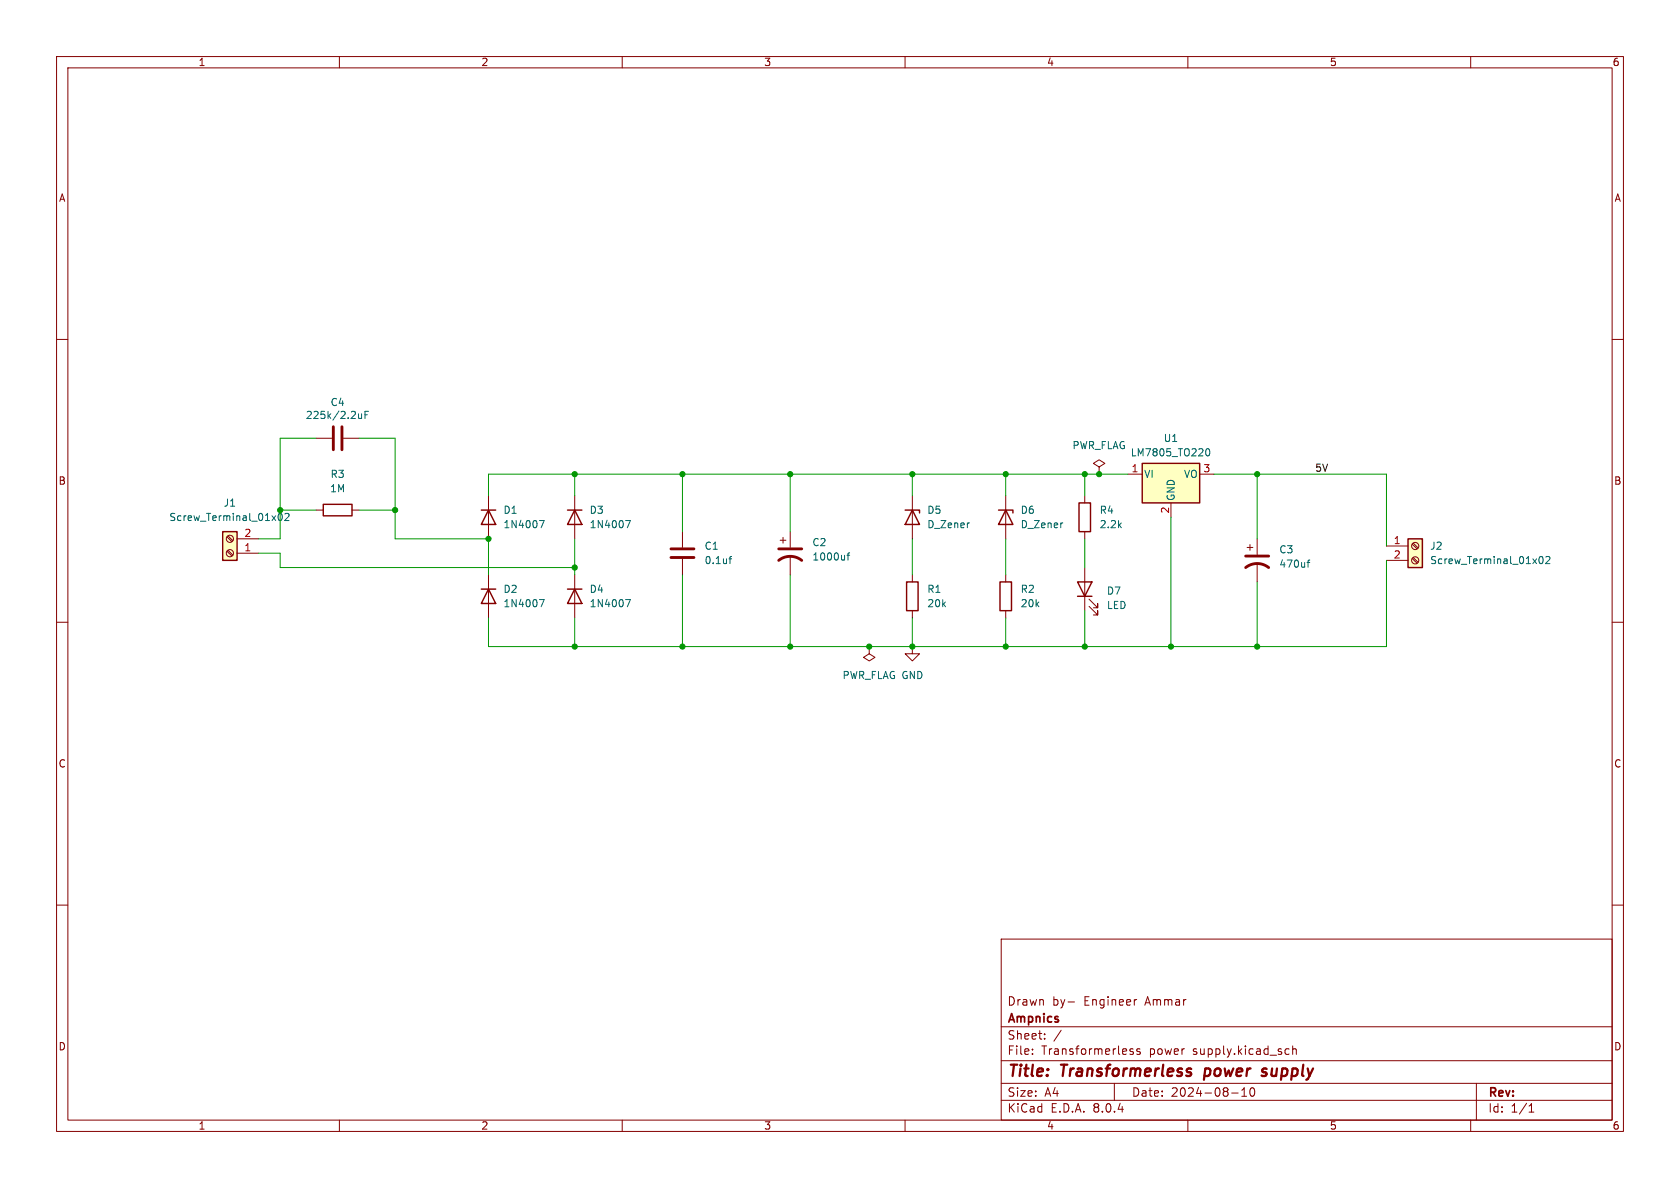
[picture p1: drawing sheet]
<svg xmlns="http://www.w3.org/2000/svg" width="297mm" height="210mm" viewBox="0 0 297 210" stroke-linecap="round" stroke-linejoin="round" font-family="sans-serif">
<g fill="none" stroke="#840000" stroke-width=".18">
<path d="M10 10h277v190h-277zM12 12h273v186h-273zM60 10v2M110 10v2M160 10v2M210 10v2M260 10v2M10 60h2M285 60h2M10 110h2M285 110h2M10 160h2"/>
<path d="M285 160h2M177 166h108v32h-108zM188.8 177.1h1.2M201 176.7l-.3 .1M60 198v2M110 198v2M160 198v2M177 194.5h108M177 191.5h108M177 187.5h108M177 181.5h108M182.5 186.3v.1"/>
<path d="M182.5 185.5v.1M184.7 183.6v.1M184.7 182.8v.1M187.6 182.1l-1.3 2M197 191.5v3M199.8 185.8l.5 .2 .1 .2-.2 .2-.5-.1M199.8 185.5h.5M201.5 185.5l-.3-.1-.2 .2v.2l.5 .2v.3h-.5M210 198v2M217.7 193.2h1.2M219.5 193.8h.9M219.5 192.7l.5-.4v1.5"/>
<path d="M221.1 192.4a.81 .81 0 0 0 .4 1.4l.2-.1 .1-.5-.1-.8M227.5 185.4l.4 .1M227.9 186.3l-.4 .1M228.5 185.5l.2-.1 .4 .1 .1 .9M228.5 184.9v1.5M260 198v2M261 191.5v6.5M270.3 196.6h.9M270.3 195.5l.4-.4v1.5"/>
</g>
<path d="M210.4 188.9l.2 .1M210.5 189.6l.1 .3-.1 .2M213.1 188.9l-.3 2M223.2 189.4l.5 .1 .2 .3-.1 .3-.6 .1M223.9 189a.5 .5 0 0 0-.8 .2" fill="none" stroke="#840000" stroke-width=".4"/>
<path d="M39.4 94h2.5v5.1h-2.5z" fill="#ffffc2"/>
<path d="M39.4 94h2.5v5.1h-2.5z" fill="none" stroke="#840000" stroke-width=".25"/>
<g fill="none" stroke="#840000" stroke-width=".18">
<path d="M40.1 94.9l.9 .9M40.1 97.5l.9 .8M40.3 94.7l.9 .9M40.3 97.3l.9 .8M41.9 97.8h3.8M41.9 95.3h3.8"/>
<circle cx="40.6" cy="97.8" r=".63"/>
<circle cx="40.6" cy="95.2" r=".63"/>
</g>
<path d="M49.3 90.9l.2-.2a.68 .68 0 0 1 .4 .7 .68 .68 0 0 1-.4 .6l-.2-.1-.1-.4zM50.4 90.9l.5-.2 .2 .4-.8 .9h.8" fill="none" stroke="#006464" stroke-width=".18"/>
<path d="M201.9 81.9h10.2v7h-10.2z" fill="#ffffc2"/>
<path d="M57.1 89.2h5.1v2h-5.1zM190.8 88.9h2v5.1h-2zM201.9 81.9h10.2v7h-10.2z" fill="none" stroke="#840000" stroke-width=".25"/>
<path d="M55.9 77.5h2.8M60.7 77.5h2.8M55.9 90.2h1.2M62.2 90.2h1.3M191.8 87.6v1.3M191.8 94v1.3M199.4 83.8h2.5M207 88.9v2.5M212.1 83.8h2.5" fill="none" stroke="#840000" stroke-width=".18"/>
<path d="M63.4 73.8l.2 .2 .3-.1M63.9 73.1v.9M64.5 73.3h.5M65.1 72.7h-.6v1.3M213.3 79.4l.2-.1a.68 .68 0 0 1 .4 .7 .68 .68 0 0 1-.4 .6l-.2-.1-.2-.4z" fill="none" stroke="#006464" stroke-width=".18"/>
<path d="M58.9 75.4v4.1M60.5 75.4v4.1" fill="none" stroke="#840000" stroke-width=".51"/>
<path d="M248.9 95.3h2.6v5h-2.6z" fill="#ffffc2"/>
<g fill="none" stroke="#840000" stroke-width=".25">
<path d="M85.1 90.2h2.5M86.4 90.2l1.2 2.5h-2.5zM100.3 90.2h2.6M101.6 90.2l1.3 2.5h-2.6zM160 90.2h2.6v.5M161.3 90.2l1.3 2.5h-2.6zM176.5 90.2h2.6v.5M177.8 90.2l1.3 2.5h-2.6zM248.9 95.3h2.6v5h-2.6zM85.1 104.1h2.5M86.4 104.1l1.2 2.6h-2.5zM100.3 104.1h2.6"/>
<path d="M101.6 104.1l1.3 2.6h-2.6zM160.3 102.9h2v5.1h-2zM176.8 102.9h2v5.1h-2zM190.5 102.9h2.5l-1.2 2.5zM190.5 105.4h2.5"/>
</g>
<g fill="none" stroke="#840000" stroke-width=".18">
<path d="M86.4 87.6v7.7M101.6 87.6v7.7M120.6 94v2.8M120.6 98.8v2.8M137.9 95.5h1M138.4 95v1M139.7 94v2.8M139.7 98.3v3.3M161.3 87.6v7.7M177.8 87.6v7.7M194.3 82.6l1-.7-1-.6-1 .6 1 .7v1.2M194.3 83.8h.1"/>
<path d="M220.5 96.8h1M221 96.3v1M222.2 95.3v2.7M222.2 99.6v3.3M245.1 96.5h3.8M245.1 99.1h3.8M249.7 98.7l.8 .9M249.7 96.2l.8 .8M249.8 98.6l.9 .8M249.8 96l.9 .9M86.4 101.6v7.6M101.6 101.6v7.6"/>
<path d="M153.7 114.3v1.3l1 .6-1 .6-1-.6 1-.6M153.7 114.3h.1M161.3 114.3v1.3h1.3l-1.3 1.2-1.3-1.2h1.3M161.3 114.3h.1M161.3 101.6v1.3M161.3 108v1.2M177.8 101.6v1.3M177.8 108v1.2M191.8 100.3v7.7M192.5 107.2l1.6 1.5v-.7v.7h-.8M192.5 105.9l1.6 1.5v-.7v.7h-.8"/>
<circle cx="250.2" cy="96.5" r=".63"/>
<circle cx="250.2" cy="99.1" r=".63"/>
</g>
<g fill="none" stroke="#006464" stroke-width=".18">
<path d="M95.4 92h.8l-.5 1.3M110.6 92h.8l-.5 1.3M128.9 98.8h.4M129.3 98.4l-.3 .2v1M149.7 98.2h.5M150.2 97.7l-.3 .2v1.1M171.3 92.4h.1M187.8 92.4h.1M231.1 99.4h.5M231.6 99l-.3 .2v1.1M272.2 98.5l.2-.1a.68 .68 0 0 1 .4 .6 .68 .68 0 0 1-.4 .6l-.2-.1-.1-.3zM273.3 98.5l.5-.1 .2 .3-.8 .9h.8"/>
<path d="M95.4 106h.8l-.5 1.3M110.6 106h.8l-.5 1.3"/>
</g>
<path d="M118.6 97h4.1M118.6 98.6h4.1M137.7 99.1a3.3 3.3 0 0 1 4 0M137.7 97h4M220.2 98.3h4.1M220.2 100.3a3.3 3.3 0 0 1 4.1 0" fill="none" stroke="#840000" stroke-width=".51"/>
<g fill="none" stroke="#009600" stroke-width=".18">
<path d="M55.9 77.5h-6.4v17.8h-3.8M63.5 77.5h6.3v17.8h16.6v6.3M45.7 97.8h3.8v2.5h52.1M49.5 90.2h6.4M63.5 90.2h6.3M101.6 83.8v3.8M101.6 95.3v6.3M120.6 83.8v10.2M139.7 83.8v10.2M161.3 83.8v3.8M161.3 95.3v6.3M177.8 83.8v3.8"/>
<path d="M177.8 95.3v6.3M191.8 83.8v3.8M191.8 95.3v5M199.4 83.8h-113v3.8M207 91.4v22.9M214.6 83.8h30.5v12.7M222.2 83.8v11.5M245.1 99.1v15.2h-158.7v-5.1M101.6 109.2v5.1M120.6 101.6v12.7M139.7 101.6v12.7M161.3 109.2v5.1"/>
<path d="M177.8 109.2v5.1M191.8 108v6.3M222.2 102.9v11.4"/>
</g>
<g fill="#009600" stroke="#009600" stroke-width=".18">
<circle cx="69.8" cy="90.2" r=".46"/>
<circle cx="86.4" cy="95.3" r=".46"/>
<circle cx="49.5" cy="90.2" r=".46"/>
<circle cx="191.8" cy="114.3" r=".46"/>
<circle cx="207" cy="114.3" r=".46"/>
<circle cx="222.2" cy="114.3" r=".46"/>
<circle cx="194.3" cy="83.8" r=".46"/>
<circle cx="222.2" cy="83.8" r=".46"/>
<circle cx="191.8" cy="83.8" r=".46"/>
<circle cx="177.8" cy="83.8" r=".46"/>
<circle cx="161.3" cy="83.8" r=".46"/>
<circle cx="153.7" cy="114.3" r=".46"/>
<circle cx="139.7" cy="114.3" r=".46"/>
<circle cx="177.8" cy="114.3" r=".46"/>
<circle cx="161.3" cy="114.3" r=".46"/>
<circle cx="101.6" cy="83.8" r=".46"/>
<circle cx="139.7" cy="83.8" r=".46"/>
<circle cx="120.6" cy="83.8" r=".46"/>
<circle cx="120.6" cy="114.3" r=".46"/>
<circle cx="101.6" cy="114.3" r=".46"/>
<circle cx="101.6" cy="100.3" r=".46"/>
</g>
<g font-size="2.8" fill="#840000">
<text x="178" y="190.9">Title:</text>
<text x="187.7" y="190.9">Transformerless</text>
<text x="213.8" y="190.9">power</text>
<text x="224.8" y="190.9">supply</text>
</g>
<g font-size="2.1" fill="#840000">
<text x="178" y="178">Drawn</text>
<text x="186" y="178">by-</text>
<text x="191.7" y="178">Engineer</text>
<text x="202.6" y="178">Ammar</text>
<text x="178" y="184">Sheet:</text>
<text x="178" y="181.2">Ampnics</text>
<text x="178" y="186.7">File:</text>
<text x="184.1" y="186.7">Transformerless</text>
<text x="203.2" y="186.7">power</text>
<text x="211" y="186.7">supply.kicad_sch</text>
<text x="178" y="196.9">KiCad</text>
<text x="178" y="194.1">Size:</text>
<text x="184.7" y="194.1">A4</text>
<text x="185.7" y="196.9">E.D.A.</text>
<text x="193.3" y="196.9">8.0.4</text>
<text x="200" y="194.1">Date:</text>
<text x="207" y="194.1">2024-08-10</text>
<text x="263" y="194.3">Rev:</text>
<text x="263" y="196.9">Id:</text>
<text x="267.1" y="196.9">1/1</text>
</g>
<g font-size="1.8" fill="#840000">
<text x="35" y="11.9">1</text>
<text x="85" y="11.9">2</text>
<text x="135" y="11.9">3</text>
<text x="185" y="11.9">4</text>
<text x="235" y="11.9">5</text>
<text x="285" y="11.9">6</text>
<text x="10.3" y="35.9">A</text>
<text x="285.3" y="35.9">A</text>
<text x="10.3" y="85.9">B</text>
<text x="285.3" y="85.9">B</text>
<text x="10.3" y="135.9">C</text>
<text x="285.3" y="135.9">C</text>
<text x="10.3" y="185.9">D</text>
<text x="285.3" y="185.9">D</text>
<text x="35" y="199.9">1</text>
<text x="85" y="199.9">2</text>
<text x="135" y="199.9">3</text>
<text x="185" y="199.9">4</text>
<text x="235" y="199.9">5</text>
<text x="285" y="199.9">6</text>
</g>
<g font-size="1.8" fill="#006464">
<text x="58.3" y="72">C4</text>
<text x="54" y="74.3">225k/2.2uF</text>
<text x="189.5" y="79.6">PWR_FLAG</text>
<text x="199.8" y="80.9">LM7805_TO220</text>
<text x="205.6" y="78.3">U1</text>
<text x="39.4" y="89.8">J1</text>
<text x="58.3" y="87.2">1M</text>
<text x="58.3" y="84.7">R3</text>
<text x="202.2" y="84.7">VI</text>
<text x="207.9" y="88.6" transform="rotate(-90 207.9 88.6)">GND</text>
<text x="209.2" y="84.7">VO</text>
<text x="29.8" y="92.3">Screw_Terminal_01x02</text>
<text x="88.9" y="91">D1</text>
<text x="88.9" y="93.6">1N4007</text>
<text x="104.1" y="91">D3</text>
<text x="104.1" y="93.6">1N4007</text>
<text x="163.8" y="91">D5</text>
<text x="163.8" y="93.6">D_Zener</text>
<text x="180.3" y="91">D6</text>
<text x="180.3" y="93.6">D_Zener</text>
<text x="194.3" y="91">R4</text>
<text x="194.3" y="93.6">2.2k</text>
<text x="124.5" y="97.4">C1</text>
<text x="124.5" y="99.9">0.1uf</text>
<text x="143.5" y="96.7">C2</text>
<text x="143.5" y="99.3">1000uf</text>
<text x="226.1" y="98">C3</text>
<text x="226.1" y="100.6">470uf</text>
<text x="252.7" y="97.4">J2</text>
<text x="252.7" y="99.9">Screw_Terminal_01x02</text>
<text x="88.9" y="105">D2</text>
<text x="88.9" y="107.5">1N4007</text>
<text x="104.1" y="105">D4</text>
<text x="104.1" y="107.5">1N4007</text>
<text x="163.8" y="105">R1</text>
<text x="163.8" y="107.5">20k</text>
<text x="180.3" y="105">R2</text>
<text x="180.3" y="107.5">20k</text>
<text x="195.6" y="105.3">D7</text>
<text x="195.6" y="107.9">LED</text>
<text x="148.9" y="120.2">PWR_FLAG GND</text>
</g>
<g font-size="1.8" fill="#a90000">
<text x="200" y="83.6">1</text>
<text x="212.7" y="83.6">3</text>
<text x="43.1" y="95">2</text>
<text x="206.8" y="90.9" transform="rotate(-90 206.8 90.9)">2</text>
<text x="43.1" y="97.5">1</text>
<text x="246.3" y="96.3">1</text>
<text x="246.3" y="98.8">2</text>
</g>
<text font-size="1.8" fill="#0f0f0f" x="232.4" y="83.5">5V</text>
</svg>
